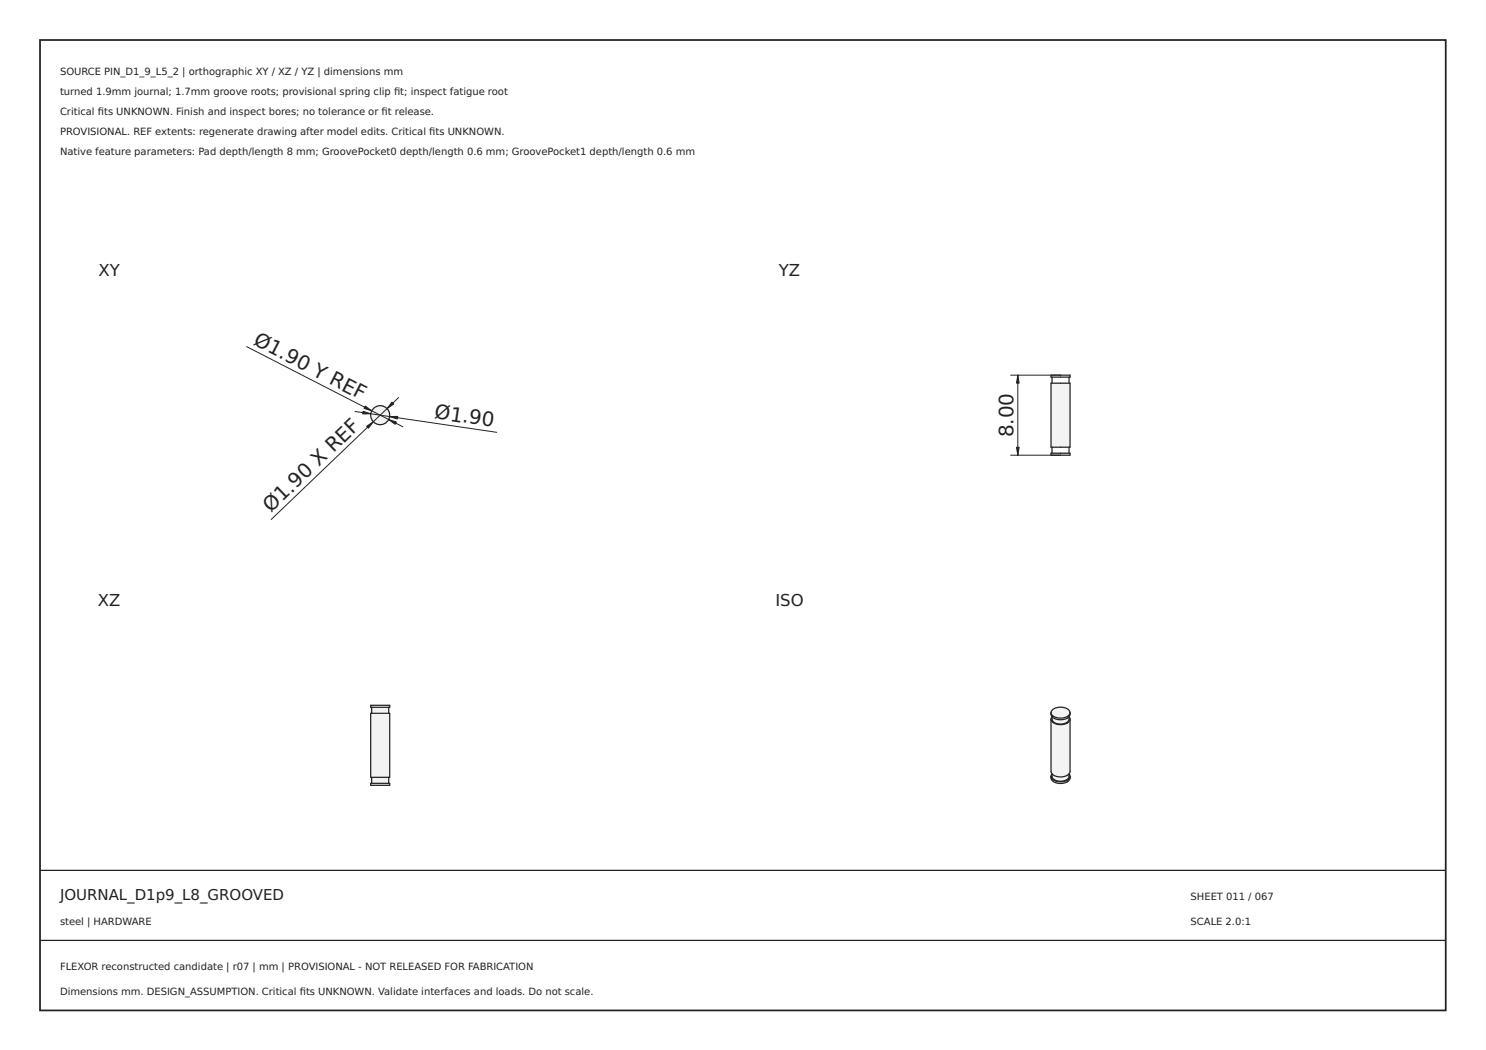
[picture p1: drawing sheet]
<svg xmlns="http://www.w3.org/2000/svg" width="297mm" height="210mm" viewBox="0 0 297 210" stroke-linecap="round" stroke-linejoin="round" font-family="sans-serif">
<path d="M0 0h297v210h-297zM0 0v210h297v-210z" fill="#000"/>
<path d="M8 8h281v194h-281z" fill="none" stroke="#222" stroke-width=".35"/>
<path d="M8 174h281zM8 188h281z" fill="#000" stroke="#222" stroke-width=".25"/>
<circle cx="76" cy="83" r="1.9" fill="#f1f3f5"/>
<circle cx="76" cy="83" r="1.9" fill="none" stroke="#212529" stroke-width=".25"/>
<path d="M49.3 69.3l31.2 16M79.7 79.5l-25.5 24.4M71 82.3l28.3 4.1" fill="none" stroke="#212529" stroke-width=".2"/>
<g fill="#212529" stroke="#212529" stroke-width=".2">
<path d="M73.3 85.2l1.3-.9-.9 1.3z"/>
<path d="M78.3 80.4l.4 .4-1.3 .9z"/>
<path d="M73 81.2l1.3 .9-1.5-.5z"/>
<path d="M77.7 83.9l1.5 .5-.2 .4z"/>
<path d="M77.9 83.3l1.6-.1-.1 .6z"/>
<path d="M72.6 82.2l1.5 .5-1.6 .1z"/>
</g>
<g fill="#f1f3f5">
<path d="M74.1 156.6h3.8v.4h-3.8z" fill-rule="evenodd"/>
<path d="M74.3 155.4h3.4v1.2h-3.4z" fill-rule="evenodd"/>
<path d="M74.1 142.6h3.8v12.8h-3.8z" fill-rule="evenodd"/>
<path d="M74.3 141.4h3.4v1.2h-3.4z" fill-rule="evenodd"/>
<path d="M74.1 141h3.8v.4h-3.8z" fill-rule="evenodd"/>
</g>
<path d="M74.1 156.6h3.8v.4h-3.8zM74.1 142.6h3.8v12.8h-3.8zM74.1 141h3.8v.4h-3.8zM74.3 141.4v1.2M74.3 155.4v1.2M77.7 141.4v1.2M77.7 155.4v1.2" fill="none" stroke="#212529" stroke-width=".25"/>
<g fill="#f1f3f5">
<path d="M210.1 90.6h3.8v.4h-3.8z" fill-rule="evenodd"/>
<path d="M210.1 76.6h3.8v12.8h-3.8z" fill-rule="evenodd"/>
<path d="M210.1 75h3.8v.4h-3.8z" fill-rule="evenodd"/>
</g>
<path d="M210.1 76.6h3.8v12.8h-3.8zM210.1 75h3.8v.4h-3.8zM210.3 75.4v1.2M213.7 75.4v1.2M210.1 90.6h3.8v.4h-3.8zM210.3 89.4v1.2M213.7 89.4v1.2" fill="none" stroke="#212529" stroke-width=".25"/>
<path d="M202 75h10M203.5 75v16M202 91h10" fill="none" stroke="#212529" stroke-width=".2"/>
<g fill="#212529" stroke="#212529" stroke-width=".2">
<path d="M203.5 75l.2 1.6h-.5z"/>
<path d="M203.2 89.4h.5l-.2 1.6z"/>
</g>
<g fill="#f1f3f5">
<path d="M210.3 154.7a1.26 1.26 0 0 0 1.4 1.5 1.47 1.47 0 0 0 2-1.5 .89 .89 0 0 1 .1 .9 .89 .89 0 0 1-.8 .5 2.45 2.45 0 0 1-2.9-.6v-.5z" fill-rule="evenodd"/>
<path d="M210.1 143.8a1.96 1.96 0 0 0 2.5 1l1-.4 .3-.6v10.4a1.49 1.49 0 0 1-1.8 1.1 1.67 1.67 0 0 1-2-1.1z" fill-rule="evenodd"/>
<path d="M210.3 154.7a2.68 2.68 0 0 0 3.4 0 1.47 1.47 0 0 1-2 1.5 1.26 1.26 0 0 1-1.4-1.5z" fill-rule="evenodd"/>
<path d="M210.3 143.3a1.26 1.26 0 0 0 1.4 1.4 1.47 1.47 0 0 0 2-1.4 .89 .89 0 0 1 .1 .9 .89 .89 0 0 1-.8 .5 2.45 2.45 0 0 1-2.9-.7v-.4z" fill-rule="evenodd"/>
<path d="M210.1 142.5a1.96 1.96 0 0 0 2.5 1l1-.4 .3-.6a1.42 1.42 0 0 1-1.8 1.4 1.67 1.67 0 0 1-2-1.1z" fill-rule="evenodd"/>
<path d="M210.3 143.3a2.68 2.68 0 0 0 3.4 0 1.47 1.47 0 0 1-2 1.4 1.26 1.26 0 0 1-1.4-1.4z" fill-rule="evenodd"/>
<path d="M210.5 141.8a2.67 2.67 0 0 1 3.3 .3 1.09 1.09 0 0 1-1.2 1.4 1.96 1.96 0 0 1-2.5-1z" fill-rule="evenodd"/>
</g>
<path d="M210.1 155.2a1.34 1.34 0 0 0 1.6 1.4 1.77 1.77 0 0 0 2.2-1.1v-.3M210.1 155.2a1.96 1.96 0 0 0 2.5 1l1-.4 .3-.6M210.1 155.2l.2-.5a1.26 1.26 0 0 0 1.4 1.5 1.47 1.47 0 0 0 2-1.5l.2 .5M210.1 143.8v10.4a1.96 1.96 0 0 0 2.5 1.1l1-.5 .3-.6v-10.4M210.1 143.8a1.96 1.96 0 0 0 2.5 1l1-.4 .3-.6M210.1 143.8l.2-.5a1.26 1.26 0 0 0 1.4 1.4 1.47 1.47 0 0 0 2-1.4l.2 .5M210.1 142.5a1.34 1.34 0 0 0 1.6 1.4 1.77 1.77 0 0 0 2.2-1.1v-.3M210.1 142.5a1.96 1.96 0 0 0 2.5 1l1-.4 .3-.6M210.1 142.5a1.97 1.97 0 0 1 2.5-1.1 1.36 1.36 0 0 1 1.3 1.1" fill="none" stroke="#212529" stroke-width=".25"/>
<g font-size="4" fill="#212529">
<text x="50.4" y="68.8" transform="rotate(27 50.4 68.8)">Ø1.90 Y REF</text>
<text x="86.7" y="83.6" transform="rotate(8 86.7 83.6)">Ø1.90</text>
<text x="202.6" y="87.4" transform="rotate(-90 202.6 87.4)">8.00</text>
<text x="54.1" y="102.6" transform="rotate(-44 54.1 102.6)">Ø1.90 X REF</text>
</g>
<g font-size="3.3" fill="#212529">
<text x="19.7" y="55.1">XY</text>
<text x="155.7" y="55.1">YZ</text>
<text x="19.6" y="121.1">XZ</text>
<text x="155" y="121.1">ISO</text>
</g>
<text font-size="3" fill="#222" x="12" y="180">JOURNAL_D1p9_L8_GROOVED</text>
<g font-size="2" fill="#222">
<text x="12" y="15">SOURCE PIN_D1_9_L5_2 | orthographic XY / XZ / YZ | dimensions mm</text>
<text x="12" y="19">turned 1.9mm journal; 1.7mm groove roots; provisional spring clip ft; inspect fatigue root</text>
<text x="12" y="23">Critical fts UNKNOWN. Finish and inspect bores; no tolerance or ft release.</text>
<text x="19.6" y="23">i</text>
<text x="76.3" y="23">i</text>
<text x="78.8" y="19">i</text>
<text x="12" y="27">PROVISIONAL. REF extents: regenerate drawing after model edits. Critical fts UNKNOWN.</text>
<text x="85.8" y="27">i</text>
<text x="12" y="31">Native feature parameters: Pad depth/length 8 mm; GroovePocket0 depth/length 0.6 mm; GroovePocket1 depth/length 0.6 mm</text>
<text x="238" y="180">SHEET 011 / 067</text>
<text x="12" y="185">steel | HARDWARE</text>
<text x="238" y="185">SCALE 2.0:1</text>
<text x="12" y="194">FLEXOR reconstructed candidate | r07 | mm | PROVISIONAL - NOT RELEASED FOR FABRICATION</text>
<text x="12" y="199">Dimensions mm. DESIGN_ASSUMPTION. Critical fts UNKNOWN. Validate interfaces and loads. Do not scale.</text>
<text x="59.9" y="199">i</text>
</g>
</svg>
